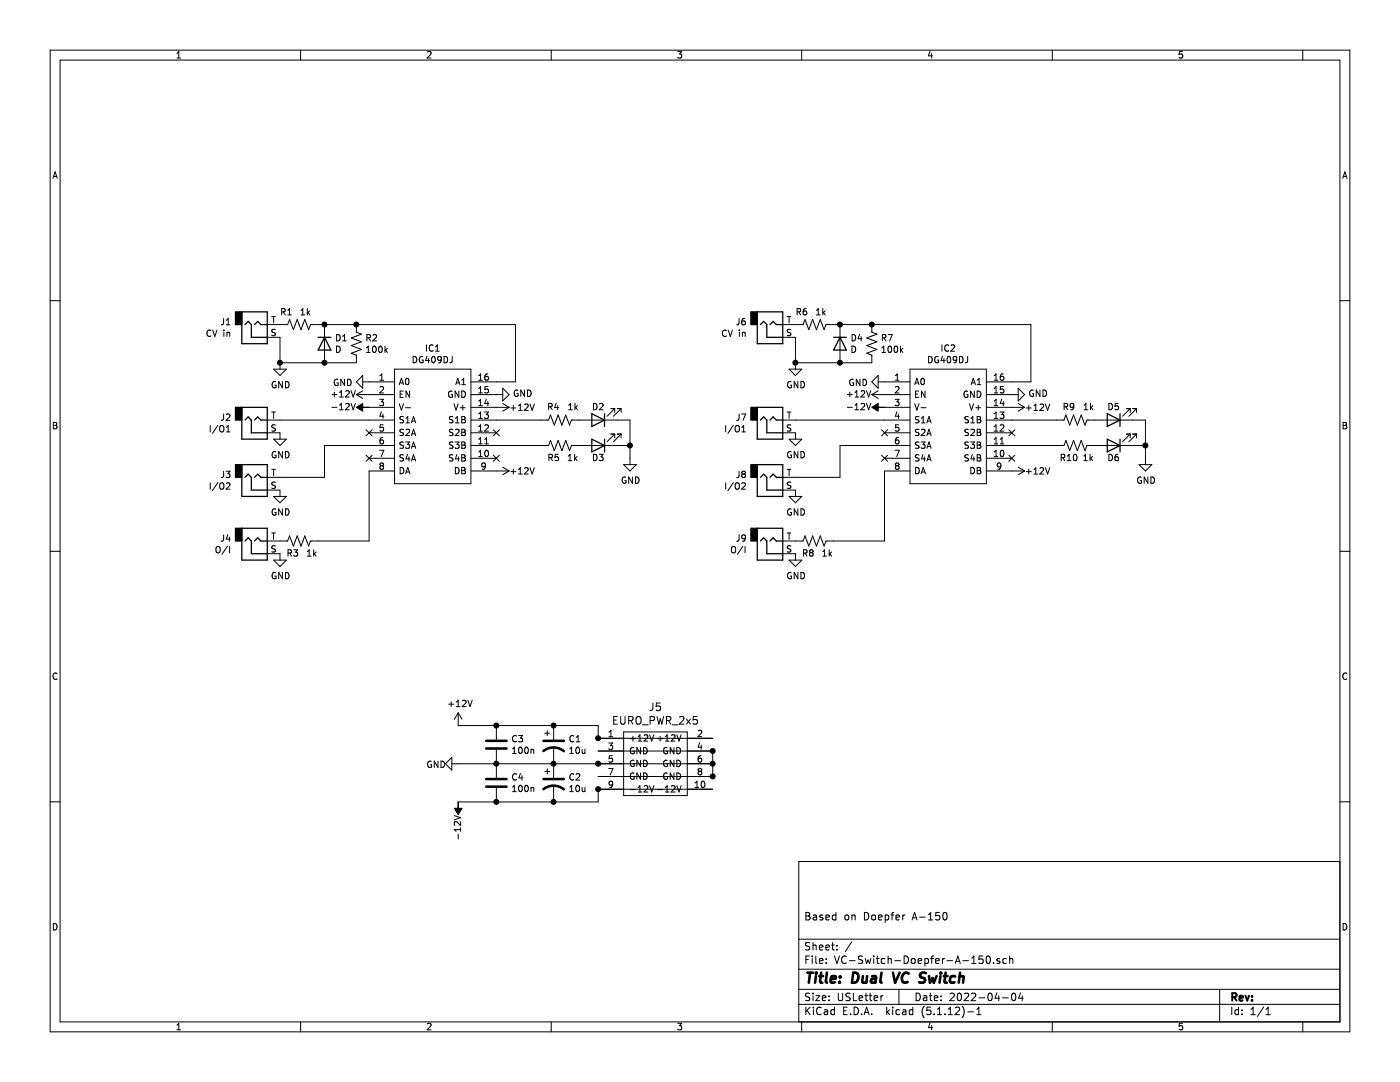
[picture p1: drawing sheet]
EESchema Schematic File Version 4
EELAYER 30 0
EELAYER END
$Descr USLetter 11000 8500
encoding utf-8
Sheet 1 1
Title "Dual VC Switch"
Date "2022-04-04"
Rev ""
Comp ""
Comment1 "Based on Doepfer A-150"
Comment2 ""
Comment3 ""
Comment4 ""
$EndDescr
$Comp
L Connector:AudioJack2 J1
U 1 1
P 2000 2550
F 0 "J1" H 1820 2533 50  0000 R CNN
F 1 "CV in" H 1820 2624 50  0000 R CNN
F 2 "Mouser_Components:Kobiconn-161-50132-Ex" H 2000 2550 50  0001 C CNN
F 3 "~" H 2000 2550 50  0001 C CNN
	1    2000 2550
	1    0    0    1   
$EndComp
$Comp
L Eurocad:EURO_PWR_2x5 J5
U 1 1
P 5150 6000
F 0 "J5" H 5150 6447 60  0000 C CNN
F 1 "EURO_PWR_2x5" H 5150 6341 60  0000 C CNN
F 2 "Connector_PinHeader_2.54mm:PinHeader_2x05_P2.54mm_Vertical" H 5150 6000 60  0001 C CNN
F 3 "" H 5150 6000 60  0000 C CNN
	1    5150 6000
	1    0    0    -1  
$EndComp
$Comp
L Device:CP1 C1
U 1 1
P 4350 5850
F 0 "C1" H 4465 5896 50  0000 L CNN
F 1 "10u" H 4465 5805 50  0000 L CNN
F 2 "Capacitor_THT:CP_Radial_D5.0mm_P2.00mm" H 4350 5850 50  0001 C CNN
F 3 "~" H 4350 5850 50  0001 C CNN
	1    4350 5850
	1    0    0    -1  
$EndComp
$Comp
L Device:CP1 C2
U 1 1
P 4350 6150
F 0 "C2" H 4465 6196 50  0000 L CNN
F 1 "10u" H 4465 6105 50  0000 L CNN
F 2 "Capacitor_THT:CP_Radial_D5.0mm_P2.00mm" H 4350 6150 50  0001 C CNN
F 3 "~" H 4350 6150 50  0001 C CNN
	1    4350 6150
	1    0    0    -1  
$EndComp
$Comp
L Device:R_US R1
U 1 1
P 2350 2550
F 0 "R1" V 2250 2450 50  0000 C CNN
F 1 "1k" V 2250 2600 50  0000 C CNN
F 2 "Resistor_THT:R_Axial_DIN0207_L6.3mm_D2.5mm_P10.16mm_Horizontal" V 2390 2540 50  0001 C CNN
F 3 "~" H 2350 2550 50  0001 C CNN
	1    2350 2550
	0    1    1    0   
$EndComp
$Comp
L power:GND #PWR04
U 1 1
P 2200 2850
F 0 "#PWR04" H 2200 2600 50  0001 C CNN
F 1 "GND" H 2205 2677 50  0000 C CNN
F 2 "" H 2200 2850 50  0001 C CNN
F 3 "" H 2200 2850 50  0001 C CNN
	1    2200 2850
	1    0    0    -1  
$EndComp
$Comp
L Device:R_US R2
U 1 1
P 2800 2700
F 0 "R2" H 2868 2746 50  0000 L CNN
F 1 "100k" H 2868 2655 50  0000 L CNN
F 2 "Resistor_THT:R_Axial_DIN0207_L6.3mm_D2.5mm_P10.16mm_Horizontal" V 2840 2690 50  0001 C CNN
F 3 "~" H 2800 2700 50  0001 C CNN
	1    2800 2700
	1    0    0    -1  
$EndComp
$Comp
L Device:R_US R4
U 1 1
P 4400 3300
F 0 "R4" V 4500 3300 50  0000 L CNN
F 1 "1k" V 4500 3150 50  0000 L CNN
F 2 "Resistor_THT:R_Axial_DIN0207_L6.3mm_D2.5mm_P10.16mm_Horizontal" V 4440 3290 50  0001 C CNN
F 3 "~" H 4400 3300 50  0001 C CNN
	1    4400 3300
	0    -1   -1   0   
$EndComp
$Comp
L Device:R_US R5
U 1 1
P 4400 3500
F 0 "R5" V 4300 3550 50  0000 C CNN
F 1 "1k" V 4300 3400 50  0000 C CNN
F 2 "Resistor_THT:R_Axial_DIN0207_L6.3mm_D2.5mm_P10.16mm_Horizontal" V 4440 3490 50  0001 C CNN
F 3 "~" H 4400 3500 50  0001 C CNN
	1    4400 3500
	0    -1   -1   0   
$EndComp
$Comp
L Device:LED D3
U 1 1
P 4700 3500
F 0 "D3" H 4700 3600 50  0000 C CNN
F 1 "LED" H 4700 3650 50  0001 C CNN
F 2 "LED_THT:LED_D3.0mm" H 4700 3500 50  0001 C CNN
F 3 "~" H 4700 3500 50  0001 C CNN
	1    4700 3500
	-1   0    0    1   
$EndComp
$Comp
L Device:LED D2
U 1 1
P 4700 3300
F 0 "D2" H 4700 3200 50  0000 C CNN
F 1 "LED" H 4750 3150 50  0001 C CNN
F 2 "LED_THT:LED_D3.0mm" H 4700 3300 50  0001 C CNN
F 3 "~" H 4700 3300 50  0001 C CNN
	1    4700 3300
	-1   0    0    1   
$EndComp
$Comp
L power:GND #PWR014
U 1 1
P 4950 3600
F 0 "#PWR014" H 4950 3350 50  0001 C CNN
F 1 "GND" H 4955 3427 50  0000 C CNN
F 2 "" H 4950 3600 50  0001 C CNN
F 3 "" H 4950 3600 50  0001 C CNN
	1    4950 3600
	1    0    0    -1  
$EndComp
Wire Wire Line
	4850 3300 4950 3300
Wire Wire Line
	4950 3300 4950 3500
Wire Wire Line
	4850 3500 4950 3500
Connection ~ 4950 3500
Wire Wire Line
	4950 3500 4950 3600
$Comp
L Mouser_Components:DG409DJZ IC1
U 1 1
P 2900 3000
F 0 "IC1" H 3400 3265 50  0000 C CNN
F 1 "DG409DJ" H 3400 3174 50  0000 C CNN
F 2 "Mouser_Components:DIP794W56P254L1917H533Q16N" H 3750 3100 50  0001 L CNN
F 3 "https://www.renesas.com/en-us/www/doc/datasheet/dg408-09.pdf" H 3750 3000 50  0001 L CNN
F 4 "Switches/MUXs/Crosspoints Single 8-Channel/Differential 4-Channel, CMOS Analog Multiplexers" H 3750 2900 50  0001 L CNN "Description"
F 5 "5.33" H 3750 2800 50  0001 L CNN "Height"
F 6 "Renesas Electronics" H 3750 2700 50  0001 L CNN "Manufacturer_Name"
F 7 "DG409DJZ" H 3750 2600 50  0001 L CNN "Manufacturer_Part_Number"
F 8 "968-DG409DJZ" H 3750 2500 50  0001 L CNN "Mouser Part Number"
F 9 "https://www.mouser.co.uk/ProductDetail/Renesas-Intersil/DG409DJZ?qs=cbl4%252BYHJGOEekQ%2FM5Xi8qA%3D%3D" H 3750 2400 50  0001 L CNN "Mouser Price/Stock"
F 10 "" H 3750 2300 50  0001 L CNN "Arrow Part Number"
F 11 "" H 3750 2200 50  0001 L CNN "Arrow Price/Stock"
	1    2900 3000
	1    0    0    -1  
$EndComp
$Comp
L power:+12V #PWR013
U 1 1
P 3900 3700
F 0 "#PWR013" H 3900 3550 50  0001 C CNN
F 1 "+12V" V 3900 3800 50  0000 L CNN
F 2 "" H 3900 3700 50  0001 C CNN
F 3 "" H 3900 3700 50  0001 C CNN
	1    3900 3700
	0    1    1    0   
$EndComp
$Comp
L power:GND #PWR011
U 1 1
P 3900 3100
F 0 "#PWR011" H 3900 2850 50  0001 C CNN
F 1 "GND" V 3905 2972 50  0000 R CNN
F 2 "" H 3900 3100 50  0001 C CNN
F 3 "" H 3900 3100 50  0001 C CNN
	1    3900 3100
	0    -1   -1   0   
$EndComp
$Comp
L power:+12V #PWR012
U 1 1
P 3900 3200
F 0 "#PWR012" H 3900 3050 50  0001 C CNN
F 1 "+12V" V 3900 3300 50  0000 L CNN
F 2 "" H 3900 3200 50  0001 C CNN
F 3 "" H 3900 3200 50  0001 C CNN
	1    3900 3200
	0    1    1    0   
$EndComp
$Comp
L Connector:AudioJack2 J4
U 1 1
P 2000 4250
F 0 "J4" H 1820 4233 50  0000 R CNN
F 1 "O/I" H 1820 4324 50  0000 R CNN
F 2 "Mouser_Components:Kobiconn-161-50132-Ex" H 2000 4250 50  0001 C CNN
F 3 "~" H 2000 4250 50  0001 C CNN
	1    2000 4250
	1    0    0    1   
$EndComp
$Comp
L power:GND #PWR07
U 1 1
P 2200 4350
F 0 "#PWR07" H 2200 4100 50  0001 C CNN
F 1 "GND" H 2205 4177 50  0000 C CNN
F 2 "" H 2200 4350 50  0001 C CNN
F 3 "" H 2200 4350 50  0001 C CNN
	1    2200 4350
	1    0    0    -1  
$EndComp
$Comp
L power:-12V #PWR010
U 1 1
P 2900 3200
F 0 "#PWR010" H 2900 3300 50  0001 C CNN
F 1 "-12V" V 2900 3300 50  0000 L CNN
F 2 "" H 2900 3200 50  0001 C CNN
F 3 "" H 2900 3200 50  0001 C CNN
	1    2900 3200
	0    -1   -1   0   
$EndComp
Wire Wire Line
	4700 5800 5600 5800
Wire Wire Line
	4700 5900 5600 5900
Wire Wire Line
	5600 5900 5600 6000
Connection ~ 5600 5900
Wire Wire Line
	5600 6000 5600 6100
Connection ~ 5600 6000
Wire Wire Line
	4700 6200 5600 6200
$Comp
L power:GND #PWR02
U 1 1
P 3600 6000
F 0 "#PWR02" H 3600 5750 50  0001 C CNN
F 1 "GND" V 3605 5827 50  0000 C CNN
F 2 "" H 3600 6000 50  0001 C CNN
F 3 "" H 3600 6000 50  0001 C CNN
	1    3600 6000
	0    1    1    0   
$EndComp
$Comp
L power:-12V #PWR03
U 1 1
P 3600 6300
F 0 "#PWR03" H 3600 6400 50  0001 C CNN
F 1 "-12V" V 3600 6400 50  0000 L CNN
F 2 "" H 3600 6300 50  0001 C CNN
F 3 "" H 3600 6300 50  0001 C CNN
	1    3600 6300
	-1   0    0    1   
$EndComp
$Comp
L power:+12V #PWR01
U 1 1
P 3600 5700
F 0 "#PWR01" H 3600 5550 50  0001 C CNN
F 1 "+12V" H 3615 5873 50  0000 C CNN
F 2 "" H 3600 5700 50  0001 C CNN
F 3 "" H 3600 5700 50  0001 C CNN
	1    3600 5700
	1    0    0    -1  
$EndComp
Wire Wire Line
	4700 6100 5600 6100
Connection ~ 5600 6100
Connection ~ 4700 6200
Wire Wire Line
	4700 5700 4700 5800
Connection ~ 4700 5800
$Comp
L power:+12V #PWR09
U 1 1
P 2900 3100
F 0 "#PWR09" H 2900 2950 50  0001 C CNN
F 1 "+12V" V 2900 3200 50  0000 L CNN
F 2 "" H 2900 3100 50  0001 C CNN
F 3 "" H 2900 3100 50  0001 C CNN
	1    2900 3100
	0    -1   -1   0   
$EndComp
$Comp
L Device:R_US R3
U 1 1
P 2350 4250
F 0 "R3" V 2250 4300 50  0000 C CNN
F 1 "1k" V 2250 4150 50  0000 C CNN
F 2 "Resistor_THT:R_Axial_DIN0207_L6.3mm_D2.5mm_P10.16mm_Horizontal" V 2390 4240 50  0001 C CNN
F 3 "~" H 2350 4250 50  0001 C CNN
	1    2350 4250
	0    -1   -1   0   
$EndComp
Wire Wire Line
	2900 4250 2900 3700
Wire Wire Line
	2500 4250 2900 4250
$Comp
L Device:D D1
U 1 1
P 2550 2700
F 0 "D1" V 2504 2780 50  0000 L CNN
F 1 "D" V 2595 2780 50  0000 L CNN
F 2 "Diode_THT:D_DO-41_SOD81_P10.16mm_Horizontal" H 2550 2700 50  0001 C CNN
F 3 "~" H 2550 2700 50  0001 C CNN
	1    2550 2700
	0    1    1    0   
$EndComp
Wire Wire Line
	2500 2550 2550 2550
Wire Wire Line
	2550 2550 2800 2550
Connection ~ 2550 2550
Wire Wire Line
	2800 2850 2550 2850
Wire Wire Line
	2550 2850 2200 2850
Wire Wire Line
	2200 2850 2200 2650
Connection ~ 2550 2850
Connection ~ 2200 2850
$Comp
L power:GND #PWR08
U 1 1
P 2900 3000
F 0 "#PWR08" H 2900 2750 50  0001 C CNN
F 1 "GND" V 2905 2872 50  0000 R CNN
F 2 "" H 2900 3000 50  0001 C CNN
F 3 "" H 2900 3000 50  0001 C CNN
	1    2900 3000
	0    1    1    0   
$EndComp
Wire Wire Line
	2900 3300 2200 3300
Wire Wire Line
	2200 3750 2550 3750
Wire Wire Line
	2550 3750 2550 3500
Wire Wire Line
	2550 3500 2900 3500
NoConn ~ 3900 3400
NoConn ~ 3900 3600
NoConn ~ 2900 3600
NoConn ~ 2900 3400
$Comp
L Connector:AudioJack2 J3
U 1 1
P 2000 3750
F 0 "J3" H 1820 3733 50  0000 R CNN
F 1 "I/O2" H 1820 3824 50  0000 R CNN
F 2 "Mouser_Components:Kobiconn-161-50132-Ex" H 2000 3750 50  0001 C CNN
F 3 "~" H 2000 3750 50  0001 C CNN
	1    2000 3750
	1    0    0    1   
$EndComp
$Comp
L power:GND #PWR06
U 1 1
P 2200 3850
F 0 "#PWR06" H 2200 3600 50  0001 C CNN
F 1 "GND" H 2205 3677 50  0000 C CNN
F 2 "" H 2200 3850 50  0001 C CNN
F 3 "" H 2200 3850 50  0001 C CNN
	1    2200 3850
	1    0    0    -1  
$EndComp
$Comp
L Connector:AudioJack2 J2
U 1 1
P 2000 3300
F 0 "J2" H 1820 3283 50  0000 R CNN
F 1 "I/O1" H 1820 3374 50  0000 R CNN
F 2 "Mouser_Components:Kobiconn-161-50132-Ex" H 2000 3300 50  0001 C CNN
F 3 "~" H 2000 3300 50  0001 C CNN
	1    2000 3300
	1    0    0    1   
$EndComp
$Comp
L power:GND #PWR05
U 1 1
P 2200 3400
F 0 "#PWR05" H 2200 3150 50  0001 C CNN
F 1 "GND" H 2205 3227 50  0000 C CNN
F 2 "" H 2200 3400 50  0001 C CNN
F 3 "" H 2200 3400 50  0001 C CNN
	1    2200 3400
	1    0    0    -1  
$EndComp
Wire Wire Line
	4050 2550 4050 3000
Wire Wire Line
	4050 3000 3900 3000
Wire Wire Line
	3900 3300 4250 3300
Wire Wire Line
	3900 3500 4250 3500
$Comp
L Connector:AudioJack2 J6
U 1 1
P 6050 2550
F 0 "J6" H 5870 2533 50  0000 R CNN
F 1 "CV in" H 5870 2624 50  0000 R CNN
F 2 "Mouser_Components:Kobiconn-161-50132-Ex" H 6050 2550 50  0001 C CNN
F 3 "~" H 6050 2550 50  0001 C CNN
	1    6050 2550
	1    0    0    1   
$EndComp
$Comp
L Device:R_US R6
U 1 1
P 6400 2550
F 0 "R6" V 6300 2450 50  0000 C CNN
F 1 "1k" V 6300 2600 50  0000 C CNN
F 2 "Resistor_THT:R_Axial_DIN0207_L6.3mm_D2.5mm_P10.16mm_Horizontal" V 6440 2540 50  0001 C CNN
F 3 "~" H 6400 2550 50  0001 C CNN
	1    6400 2550
	0    1    1    0   
$EndComp
$Comp
L power:GND #PWR015
U 1 1
P 6250 2850
F 0 "#PWR015" H 6250 2600 50  0001 C CNN
F 1 "GND" H 6255 2677 50  0000 C CNN
F 2 "" H 6250 2850 50  0001 C CNN
F 3 "" H 6250 2850 50  0001 C CNN
	1    6250 2850
	1    0    0    -1  
$EndComp
$Comp
L Device:R_US R7
U 1 1
P 6850 2700
F 0 "R7" H 6918 2746 50  0000 L CNN
F 1 "100k" H 6918 2655 50  0000 L CNN
F 2 "Resistor_THT:R_Axial_DIN0207_L6.3mm_D2.5mm_P10.16mm_Horizontal" V 6890 2690 50  0001 C CNN
F 3 "~" H 6850 2700 50  0001 C CNN
	1    6850 2700
	1    0    0    -1  
$EndComp
$Comp
L Device:R_US R9
U 1 1
P 8450 3300
F 0 "R9" V 8550 3300 50  0000 L CNN
F 1 "1k" V 8550 3150 50  0000 L CNN
F 2 "Resistor_THT:R_Axial_DIN0207_L6.3mm_D2.5mm_P10.16mm_Horizontal" V 8490 3290 50  0001 C CNN
F 3 "~" H 8450 3300 50  0001 C CNN
	1    8450 3300
	0    -1   -1   0   
$EndComp
$Comp
L Device:R_US R10
U 1 1
P 8450 3500
F 0 "R10" V 8350 3550 50  0000 C CNN
F 1 "1k" V 8350 3400 50  0000 C CNN
F 2 "Resistor_THT:R_Axial_DIN0207_L6.3mm_D2.5mm_P10.16mm_Horizontal" V 8490 3490 50  0001 C CNN
F 3 "~" H 8450 3500 50  0001 C CNN
	1    8450 3500
	0    -1   -1   0   
$EndComp
$Comp
L Device:LED D6
U 1 1
P 8750 3500
F 0 "D6" H 8750 3600 50  0000 C CNN
F 1 "LED" H 8750 3650 50  0001 C CNN
F 2 "LED_THT:LED_D3.0mm" H 8750 3500 50  0001 C CNN
F 3 "~" H 8750 3500 50  0001 C CNN
	1    8750 3500
	-1   0    0    1   
$EndComp
$Comp
L Device:LED D5
U 1 1
P 8750 3300
F 0 "D5" H 8750 3200 50  0000 C CNN
F 1 "LED" H 8800 3150 50  0001 C CNN
F 2 "LED_THT:LED_D3.0mm" H 8750 3300 50  0001 C CNN
F 3 "~" H 8750 3300 50  0001 C CNN
	1    8750 3300
	-1   0    0    1   
$EndComp
$Comp
L power:GND #PWR025
U 1 1
P 9000 3600
F 0 "#PWR025" H 9000 3350 50  0001 C CNN
F 1 "GND" H 9005 3427 50  0000 C CNN
F 2 "" H 9000 3600 50  0001 C CNN
F 3 "" H 9000 3600 50  0001 C CNN
	1    9000 3600
	1    0    0    -1  
$EndComp
Wire Wire Line
	8900 3300 9000 3300
Wire Wire Line
	9000 3300 9000 3500
Wire Wire Line
	8900 3500 9000 3500
Connection ~ 9000 3500
Wire Wire Line
	9000 3500 9000 3600
$Comp
L Mouser_Components:DG409DJZ IC2
U 1 1
P 6950 3000
F 0 "IC2" H 7450 3265 50  0000 C CNN
F 1 "DG409DJ" H 7450 3174 50  0000 C CNN
F 2 "Mouser_Components:DIP794W56P254L1917H533Q16N" H 7800 3100 50  0001 L CNN
F 3 "https://www.renesas.com/en-us/www/doc/datasheet/dg408-09.pdf" H 7800 3000 50  0001 L CNN
F 4 "Switches/MUXs/Crosspoints Single 8-Channel/Differential 4-Channel, CMOS Analog Multiplexers" H 7800 2900 50  0001 L CNN "Description"
F 5 "5.33" H 7800 2800 50  0001 L CNN "Height"
F 6 "Renesas Electronics" H 7800 2700 50  0001 L CNN "Manufacturer_Name"
F 7 "DG409DJZ" H 7800 2600 50  0001 L CNN "Manufacturer_Part_Number"
F 8 "968-DG409DJZ" H 7800 2500 50  0001 L CNN "Mouser Part Number"
F 9 "https://www.mouser.co.uk/ProductDetail/Renesas-Intersil/DG409DJZ?qs=cbl4%252BYHJGOEekQ%2FM5Xi8qA%3D%3D" H 7800 2400 50  0001 L CNN "Mouser Price/Stock"
F 10 "" H 7800 2300 50  0001 L CNN "Arrow Part Number"
F 11 "" H 7800 2200 50  0001 L CNN "Arrow Price/Stock"
	1    6950 3000
	1    0    0    -1  
$EndComp
$Comp
L power:+12V #PWR024
U 1 1
P 7950 3700
F 0 "#PWR024" H 7950 3550 50  0001 C CNN
F 1 "+12V" V 7950 3800 50  0000 L CNN
F 2 "" H 7950 3700 50  0001 C CNN
F 3 "" H 7950 3700 50  0001 C CNN
	1    7950 3700
	0    1    1    0   
$EndComp
$Comp
L power:GND #PWR022
U 1 1
P 7950 3100
F 0 "#PWR022" H 7950 2850 50  0001 C CNN
F 1 "GND" V 7955 2972 50  0000 R CNN
F 2 "" H 7950 3100 50  0001 C CNN
F 3 "" H 7950 3100 50  0001 C CNN
	1    7950 3100
	0    -1   -1   0   
$EndComp
$Comp
L power:+12V #PWR023
U 1 1
P 7950 3200
F 0 "#PWR023" H 7950 3050 50  0001 C CNN
F 1 "+12V" V 7950 3300 50  0000 L CNN
F 2 "" H 7950 3200 50  0001 C CNN
F 3 "" H 7950 3200 50  0001 C CNN
	1    7950 3200
	0    1    1    0   
$EndComp
$Comp
L Connector:AudioJack2 J9
U 1 1
P 6050 4250
F 0 "J9" H 5870 4233 50  0000 R CNN
F 1 "O/I" H 5870 4324 50  0000 R CNN
F 2 "Mouser_Components:Kobiconn-161-50132-Ex" H 6050 4250 50  0001 C CNN
F 3 "~" H 6050 4250 50  0001 C CNN
	1    6050 4250
	1    0    0    1   
$EndComp
$Comp
L power:GND #PWR018
U 1 1
P 6250 4350
F 0 "#PWR018" H 6250 4100 50  0001 C CNN
F 1 "GND" H 6255 4177 50  0000 C CNN
F 2 "" H 6250 4350 50  0001 C CNN
F 3 "" H 6250 4350 50  0001 C CNN
	1    6250 4350
	1    0    0    -1  
$EndComp
$Comp
L power:-12V #PWR021
U 1 1
P 6950 3200
F 0 "#PWR021" H 6950 3300 50  0001 C CNN
F 1 "-12V" V 6950 3300 50  0000 L CNN
F 2 "" H 6950 3200 50  0001 C CNN
F 3 "" H 6950 3200 50  0001 C CNN
	1    6950 3200
	0    -1   -1   0   
$EndComp
$Comp
L power:+12V #PWR020
U 1 1
P 6950 3100
F 0 "#PWR020" H 6950 2950 50  0001 C CNN
F 1 "+12V" V 6950 3200 50  0000 L CNN
F 2 "" H 6950 3100 50  0001 C CNN
F 3 "" H 6950 3100 50  0001 C CNN
	1    6950 3100
	0    -1   -1   0   
$EndComp
$Comp
L Device:R_US R8
U 1 1
P 6400 4250
F 0 "R8" V 6300 4300 50  0000 C CNN
F 1 "1k" V 6300 4150 50  0000 C CNN
F 2 "Resistor_THT:R_Axial_DIN0207_L6.3mm_D2.5mm_P10.16mm_Horizontal" V 6440 4240 50  0001 C CNN
F 3 "~" H 6400 4250 50  0001 C CNN
	1    6400 4250
	0    -1   -1   0   
$EndComp
Wire Wire Line
	6950 4250 6950 3700
Wire Wire Line
	6550 4250 6950 4250
$Comp
L Device:D D4
U 1 1
P 6600 2700
F 0 "D4" V 6554 2780 50  0000 L CNN
F 1 "D" V 6645 2780 50  0000 L CNN
F 2 "Diode_THT:D_DO-41_SOD81_P10.16mm_Horizontal" H 6600 2700 50  0001 C CNN
F 3 "~" H 6600 2700 50  0001 C CNN
	1    6600 2700
	0    1    1    0   
$EndComp
Wire Wire Line
	6550 2550 6600 2550
Wire Wire Line
	6600 2550 6850 2550
Connection ~ 6600 2550
Wire Wire Line
	6850 2850 6600 2850
Wire Wire Line
	6600 2850 6250 2850
Wire Wire Line
	6250 2850 6250 2650
Connection ~ 6600 2850
Connection ~ 6250 2850
$Comp
L power:GND #PWR019
U 1 1
P 6950 3000
F 0 "#PWR019" H 6950 2750 50  0001 C CNN
F 1 "GND" V 6955 2872 50  0000 R CNN
F 2 "" H 6950 3000 50  0001 C CNN
F 3 "" H 6950 3000 50  0001 C CNN
	1    6950 3000
	0    1    1    0   
$EndComp
Wire Wire Line
	6950 3300 6250 3300
Wire Wire Line
	6250 3750 6600 3750
Wire Wire Line
	6600 3750 6600 3500
Wire Wire Line
	6600 3500 6950 3500
NoConn ~ 7950 3400
NoConn ~ 7950 3600
NoConn ~ 6950 3600
NoConn ~ 6950 3400
$Comp
L Connector:AudioJack2 J8
U 1 1
P 6050 3750
F 0 "J8" H 5870 3733 50  0000 R CNN
F 1 "I/O2" H 5870 3824 50  0000 R CNN
F 2 "Mouser_Components:Kobiconn-161-50132-Ex" H 6050 3750 50  0001 C CNN
F 3 "~" H 6050 3750 50  0001 C CNN
	1    6050 3750
	1    0    0    1   
$EndComp
$Comp
L power:GND #PWR017
U 1 1
P 6250 3850
F 0 "#PWR017" H 6250 3600 50  0001 C CNN
F 1 "GND" H 6255 3677 50  0000 C CNN
F 2 "" H 6250 3850 50  0001 C CNN
F 3 "" H 6250 3850 50  0001 C CNN
	1    6250 3850
	1    0    0    -1  
$EndComp
$Comp
L Connector:AudioJack2 J7
U 1 1
P 6050 3300
F 0 "J7" H 5870 3283 50  0000 R CNN
F 1 "I/O1" H 5870 3374 50  0000 R CNN
F 2 "Mouser_Components:Kobiconn-161-50132-Ex" H 6050 3300 50  0001 C CNN
F 3 "~" H 6050 3300 50  0001 C CNN
	1    6050 3300
	1    0    0    1   
$EndComp
$Comp
L power:GND #PWR016
U 1 1
P 6250 3400
F 0 "#PWR016" H 6250 3150 50  0001 C CNN
F 1 "GND" H 6255 3227 50  0000 C CNN
F 2 "" H 6250 3400 50  0001 C CNN
F 3 "" H 6250 3400 50  0001 C CNN
	1    6250 3400
	1    0    0    -1  
$EndComp
Wire Wire Line
	8100 2550 8100 3000
Wire Wire Line
	8100 3000 7950 3000
Wire Wire Line
	7950 3300 8300 3300
Wire Wire Line
	7950 3500 8300 3500
Wire Wire Line
	2800 2550 4050 2550
Connection ~ 2800 2550
Wire Wire Line
	6850 2550 8100 2550
Connection ~ 6850 2550
Connection ~ 4350 6000
Connection ~ 4350 6300
Wire Wire Line
	3600 6300 3900 6300
Connection ~ 4350 5700
Wire Wire Line
	4350 5700 4700 5700
Wire Wire Line
	3600 6000 3900 6000
Wire Wire Line
	3600 5700 3900 5700
Wire Wire Line
	4700 6000 5600 6000
Wire Wire Line
	4700 6300 4700 6200
Wire Wire Line
	4350 6000 4700 6000
Connection ~ 4700 6000
Wire Wire Line
	4350 6300 4700 6300
$Comp
L Device:C C3
U 1 1
P 3900 5850
F 0 "C3" H 4015 5896 50  0000 L CNN
F 1 "100n" H 4015 5805 50  0000 L CNN
F 2 "Capacitor_THT:C_Disc_D3.8mm_W2.6mm_P2.50mm" H 3938 5700 50  0001 C CNN
F 3 "~" H 3900 5850 50  0001 C CNN
	1    3900 5850
	1    0    0    -1  
$EndComp
Connection ~ 3900 5700
Wire Wire Line
	3900 5700 4350 5700
Connection ~ 3900 6000
Wire Wire Line
	3900 6000 4350 6000
$Comp
L Device:C C4
U 1 1
P 3900 6150
F 0 "C4" H 4015 6196 50  0000 L CNN
F 1 "100n" H 4015 6105 50  0000 L CNN
F 2 "Capacitor_THT:C_Disc_D3.8mm_W2.6mm_P2.50mm" H 3938 6000 50  0001 C CNN
F 3 "~" H 3900 6150 50  0001 C CNN
	1    3900 6150
	1    0    0    -1  
$EndComp
Connection ~ 3900 6300
Wire Wire Line
	3900 6300 4350 6300
$EndSCHEMATC
